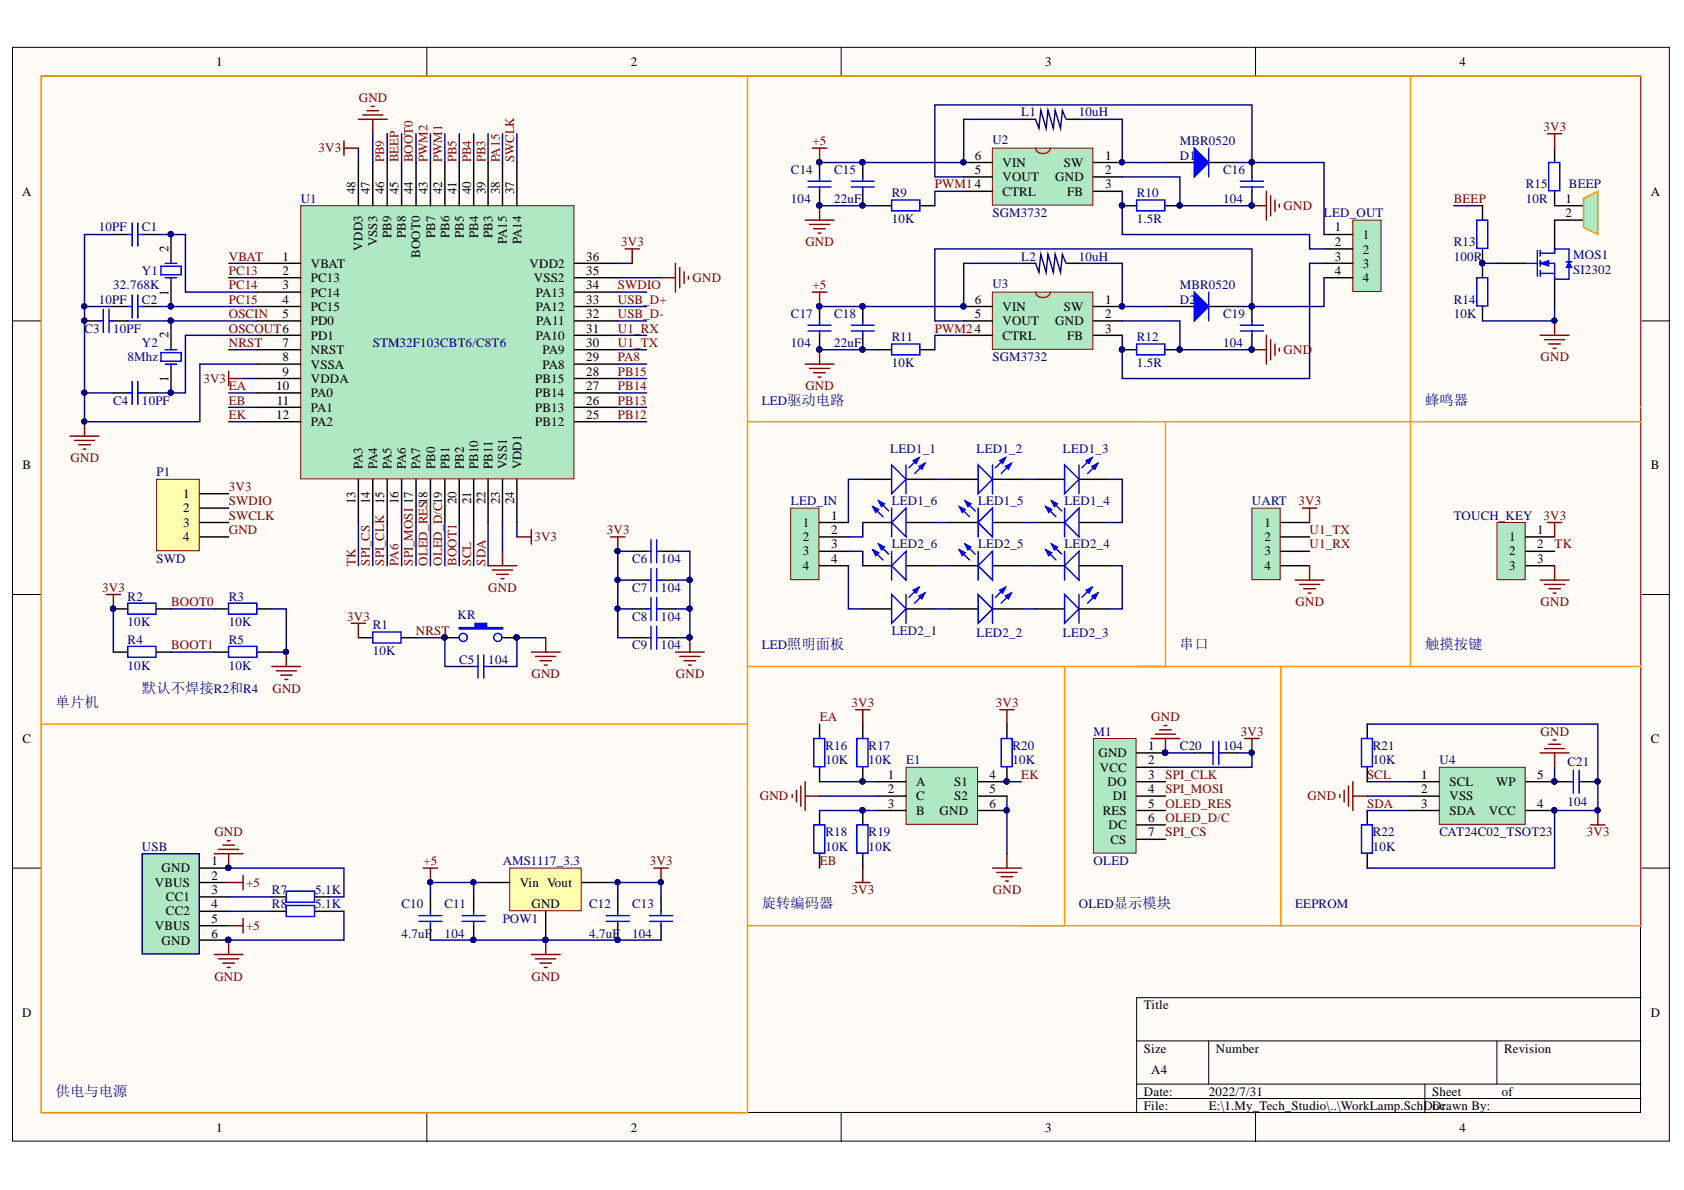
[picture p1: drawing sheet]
# Altium project WorkLamp.PrjPCB
1 sheet, 76 parts. Net scope: global (net labels, ports and power ports of the same name join across sheets).
Board files: WorkLamp.PcbDoc, WorkLamp_control.PcbDoc, WorkLamp_led.PcbDoc

## Sheet WorkLamp.SchDoc
size A4

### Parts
BEEP  BEEP_5020_SMT  [BEEP_5020_SMT]  (value not drawn)
C1  10PF  [0603_C]
C2  10PF  [0603_C]
C3  10PF  [0603_C]
C4  10PF  [0603_C]
C5  104  [0603_C]
C6  104  [0603_C]
C7  104  [0603_C]
C8  104  [0603_C]
C9  104  [0603_C]
C10  4.7uF  [0603_C]
C11  104  [0603_C]
C12  4.7uF  [0603_C]
C13  104  [0603_C]
C14  104  [0603_C]
C15  22uF  [0603_C]
C16  104  [0603_C]
C17  104  [0603_C]
C18  22uF  [0603_C]
C19  104  [0603_C]
C20  104  [0603_C]
C21  104  [0603_C]
D1  MBR0520  [SOD_123]
D2  MBR0520  [SOD_123]
E1  ENCODER  [ENCODER_EC11_DIP]  (value not drawn)
KR  KEY_SMT  [KEY_SMT]  (value not drawn)
L1  10uH  [0630_L]
L2  10uH  [0630_L]
LED1_1  LED_5730  [LED_5730]  (value not drawn)
LED1_2  LED_5730  [LED_5730]  (value not drawn)
LED1_3  LED_5730  [LED_5730]  (value not drawn)
LED1_4  LED_5730  [LED_5730]  (value not drawn)
LED1_5  LED_5730  [LED_5730]  (value not drawn)
LED1_6  LED_5730  [LED_5730]  (value not drawn)
LED2_1  LED_5730  [LED_5730]  (value not drawn)
LED2_2  LED_5730  [LED_5730]  (value not drawn)
LED2_3  LED_5730  [LED_5730]  (value not drawn)
LED2_4  LED_5730  [LED_5730]  (value not drawn)
LED2_5  LED_5730  [LED_5730]  (value not drawn)
LED2_6  LED_5730  [LED_5730]  (value not drawn)
LED_IN  SH1.25mm_4P  [SH1.25MM_4P]  (value not drawn)
LED_OUT  SH1.25mm_4P  [SH1.25MM_4P]  (value not drawn)
M1  OLED  [OLED_0.96_SPI]
MOS1  SI2302  [SOT23]
P1  SWD  [HDR1X4]
POW1  AMS1117_3.3  [SOT223]
R1  10K  [0603_R]
R2  10K  [0603_R]
R3  10K  [0603_R]
R4  10K  [0603_R]
R5  10K  [0603_R]
R7  5.1K  [0603_R]
R8  5.1K  [0603_R]
R9  10K  [0603_R]
R10  1.5R  [0603_R]
R11  10K  [0603_R]
R12  1.5R  [0603_R]
R13  100R  [0603_R]
R14  10K  [0603_R]
R15  10R  [0603_R]
R16  10K  [0603_R]
R17  10K  [0603_R]
R18  10K  [0603_R]
R19  10K  [0603_R]
R20  10K  [0603_R]
R21  10K  [0603_R]
R22  10K  [0603_R]
TOUCH_KEY  SH1.25mm_3P  [SH1.25mm_3P]  (value not drawn)
U1  STM32F103C8T6  [LQFP48]  (value not drawn)
U2  SGM3732  [TSOT_23_6]
U3  SGM3732  [TSOT_23_6]
U4  CAT24C02_TSOT23  [SOT_23_5]
UART  Header_2.54_4P  [HDR1_4P]  (value not drawn)
USB  USB_C_6P_SMT_S1  [USB_C_6PIN_SMT_S1]  (value not drawn)
Y1  32.768K  [XTAL_32.768_3215_2]
Y2  8Mhz  [XTAL_5032_2]

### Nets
3V3: C6.2 C7.2 C8.2 C9.2 C12.1 C13.1 C20.1 C21.1 M1.2(VCC) P1.1 POW1.2(Vout) R1.1 R2.2 R4.2 R15.1 R17.2 R19.1 R20.2 R21.2 R22.1 TOUCH_KEY.1 U1.9(VDDA) U1.24(VDD1) U1.36(VDD2) U1.48(VDD3) U4.4(VCC) UART.1
+5: C10.1 C11.1 C14.1 C15.1 C17.1 C18.1 L1.2 L2.2 POW1.3(Vin) U2.6(VIN) U3.6(VIN) USB.2(VBUS) USB.5(VBUS)
GND: C1.1 C2.1 C3.1 C4.1 C5.1 C6.1 C7.1 C8.1 C9.1 C10.2 C11.2 C12.2 C13.2 C14.2 C15.2 C16.2 C17.2 C18.2 C19.2 C20.2 C21.2 E1.2(C) E1.5(S2) E1.6(GND) KR.2 M1.1(GND) MOS1.2(S) P1.4 POW1.1(GND) R3.1 R5.1 R7.1 R8.1 R9.1 R10.1 R11.1 R12.1 R14.1 TOUCH_KEY.3 U1.8(VSSA) U1.23(VSS1) U1.35(VSS2) U1.47(VSS3) U2.2(GND) U3.2(GND) U4.2(VSS) U4.5(WP) UART.4 USB.1(GND) USB.6(GND)
BEEP: R13.2 U1.45(PB8)
BOOT0: R2.1 R3.2 U1.44(BOOT0)
BOOT1: R4.1 R5.2 U1.20(PB2)
EA: R16.2 U1.10(PA0)
EB: R18.1 U1.11(PA1)
EK: E1.4(S1) R20.1 U1.12(PA2)
NRST: C5.2 KR.1 R1.2 U1.7(NRST)
OLED_D/C: M1.6(DC) U1.19(PB1)
OLED_RES: M1.5(RES) U1.18(PB0)
OSCIN: C3.2 U1.5(PD0) Y2.2(OSC2)
OSCOUT: C4.2 U1.6(PD1) Y2.1(OSC1)
PA6: U1.16(PA6)
PA8: U1.29(PA8)
PA15: U1.38(PA15)
PB3: U1.39(PB3)
PB4: U1.40(PB4)
PB5: U1.41(PB5)
PB9: U1.46(PB9)
PB12: U1.25(PB12)
PB13: U1.26(PB13)
PB14: U1.27(PB14)
PB15: U1.28(PB15)
PC13: U1.2(PC13)
PC14: C1.2 U1.3(PC14) Y1.2(OSC2)
PC15: C2.2 U1.4(PC15) Y1.1(OSC1)
PWM1: R9.2 U1.42(PB6) U2.4(CTRL)
PWM2: R11.2 U1.43(PB7) U3.4(CTRL)
SCL: R21.1 U1.21(PB10) U4.1(SCL)
SDA: R22.2 U1.22(PB11) U4.3(SDA)
SPI_CLK: M1.3(DO) U1.15(PA5)
SPI_CS: M1.7(CS) U1.14(PA4)
SPI_MOSI: M1.4(DI) U1.17(PA7)
SWCLK: P1.3 U1.37(PA14)
SWDIO: P1.2 U1.34(PA13)
TK: TOUCH_KEY.2 U1.13(PA3)
U1_RX: U1.31(PA10) UART.3
U1_TX: U1.30(PA9) UART.2
USB_D+: U1.33(PA12)
USB_D-: U1.32(PA11)
VBAT: U1.1(VBAT)
NetBEEP_1: BEEP.1 R15.2
NetBEEP_2: BEEP.2 MOS1.3(D)
NetC16_1: C16.1 D1.2(K) LED_OUT.1 U2.5(VOUT)
NetC19_1: C19.1 D2.2(K) LED_OUT.4 U3.5(VOUT)
NetD1_1: D1.1(A) L1.1 U2.1(SW)
NetD2_1: D2.1(A) L2.1 U3.1(SW)
NetE1_1: E1.1(A) R16.1 R17.1
NetE1_3: E1.3(B) R18.2 R19.2
NetLED1_1_1: LED1_1.1(K) LED1_2.2(A)
NetLED1_1_2: LED1_1.2(A) LED_IN.1
NetLED1_2_1: LED1_2.1(K) LED1_3.2(A)
NetLED1_3_1: LED1_3.1(K) LED1_4.2(A)
NetLED1_4_1: LED1_4.1(K) LED1_5.2(A)
NetLED1_5_1: LED1_5.1(K) LED1_6.2(A)
NetLED1_6_1: LED1_6.1(K) LED_IN.2
NetLED2_1_1: LED2_1.1(K) LED2_2.2(A)
NetLED2_1_2: LED2_1.2(A) LED_IN.4
NetLED2_2_1: LED2_2.1(K) LED2_3.2(A)
NetLED2_3_1: LED2_3.1(K) LED2_4.2(A)
NetLED2_4_1: LED2_4.1(K) LED2_5.2(A)
NetLED2_5_1: LED2_5.1(K) LED2_6.2(A)
NetLED2_6_1: LED2_6.1(K) LED_IN.3
NetLED_OUT_2: LED_OUT.2 R10.2 U2.3(FB)
NetLED_OUT_3: LED_OUT.3 R12.2 U3.3(FB)
NetMOS1_1: MOS1.1(G) R13.1 R14.2
NetR7_2: R7.2 USB.3(CC1)
NetR8_2: R8.2 USB.4(CC2)

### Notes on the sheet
- LED驱动电路
- 蜂鸣器
- LED照明面板
- 串口
- 触摸按键
- 单片机
- 默认不焊接R2和R4
- (near R18) 旋转编码器
- OLED显示模块
- (near R22) EEPROM
- 供电与电源
